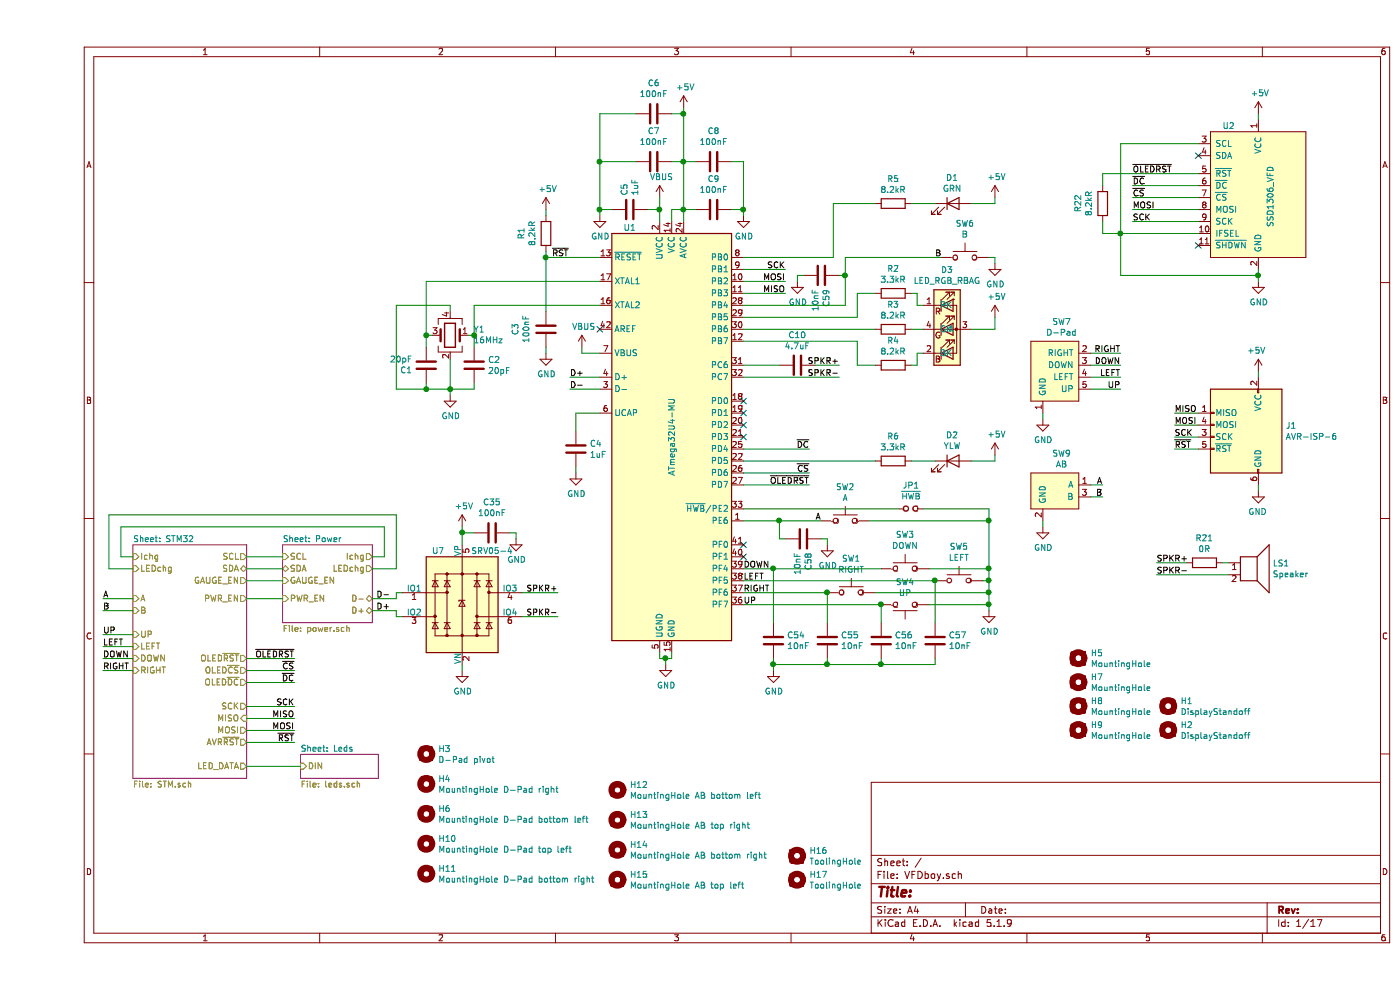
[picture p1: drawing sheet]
EESchema Schematic File Version 4
EELAYER 30 0
EELAYER END
$Descr A4 11693 8268
encoding utf-8
Sheet 1 17
Title ""
Date ""
Rev ""
Comp ""
Comment1 ""
Comment2 ""
Comment3 ""
Comment4 ""
$EndDescr
$Comp
L Display_VFD:SSD1306_VFD U2
U 1 1
P 10200 1650
F 0 "U2" H 9900 2250 50  0000 L CNN
F 1 "SSD1306_VFD" V 10300 1400 50  0000 L CNN
F 2 "VFD_module:SSD1306_VFD" H 10200 1650 50  0001 C CNN
F 3 "" H 10200 1650 50  0001 C CNN
	1    10200 1650
	1    0    0    -1  
$EndComp
$Comp
L Switch:SW_Push SW4
U 1 1
P 7250 5050
F 0 "SW4" H 7250 4865 50  0000 C CNN
F 1 "UP" H 7250 4956 50  0000 C CNN
F 2 "Button_Carbon:Button_Carbon_5mm" H 7250 5250 50  0001 C CNN
F 3 "~" H 7250 5250 50  0001 C CNN
	1    7250 5050
	-1   0    0    1   
$EndComp
$Comp
L Switch:SW_Push SW5
U 1 1
P 7700 4850
F 0 "SW5" H 7700 5135 50  0000 C CNN
F 1 "LEFT" H 7700 5044 50  0000 C CNN
F 2 "Button_Carbon:Button_Carbon_5mm" H 7700 5050 50  0001 C CNN
F 3 "~" H 7700 5050 50  0001 C CNN
	1    7700 4850
	1    0    0    -1  
$EndComp
$Comp
L Switch:SW_Push SW1
U 1 1
P 6800 4950
F 0 "SW1" H 6800 5235 50  0000 C CNN
F 1 "RIGHT" H 6800 5144 50  0000 C CNN
F 2 "Button_Carbon:Button_Carbon_5mm" H 6800 5150 50  0001 C CNN
F 3 "~" H 6800 5150 50  0001 C CNN
	1    6800 4950
	1    0    0    -1  
$EndComp
$Comp
L Switch:SW_Push SW3
U 1 1
P 7250 4750
F 0 "SW3" H 7250 5035 50  0000 C CNN
F 1 "DOWN" H 7250 4944 50  0000 C CNN
F 2 "Button_Carbon:Button_Carbon_5mm" H 7250 4950 50  0001 C CNN
F 3 "~" H 7250 4950 50  0001 C CNN
	1    7250 4750
	1    0    0    -1  
$EndComp
$Comp
L power:GND #PWR013
U 1 1
P 7950 5100
F 0 "#PWR013" H 7950 4850 50  0001 C CNN
F 1 "GND" H 7955 4927 50  0000 C CNN
F 2 "" H 7950 5100 50  0001 C CNN
F 3 "" H 7950 5100 50  0001 C CNN
	1    7950 5100
	1    0    0    -1  
$EndComp
Wire Wire Line
	7950 5100 7950 5050
Wire Wire Line
	7950 4750 7450 4750
Wire Wire Line
	7900 4850 7950 4850
Connection ~ 7950 4850
Wire Wire Line
	7950 4850 7950 4750
Wire Wire Line
	7450 5050 7950 5050
Connection ~ 7950 5050
Wire Wire Line
	7950 5050 7950 4950
Wire Wire Line
	7000 4950 7950 4950
Connection ~ 7950 4950
Wire Wire Line
	7950 4950 7950 4850
$Comp
L Device:C C10
U 1 1
P 6350 3050
F 0 "C10" V 6098 3050 50  0000 C CNN
F 1 "4.7uF" V 6189 3050 50  0000 C CNN
F 2 "Capacitor_SMD:C_0603_1608Metric" H 6388 2900 50  0001 C CNN
F 3 "~" H 6350 3050 50  0001 C CNN
F 4 "C19666" V 6350 3050 50  0001 C CNN "LCSC"
	1    6350 3050
	0    1    1    0   
$EndComp
Wire Wire Line
	5900 4050 6450 4050
Text Label 6450 4050 2    50   ~ 0
~OLEDRST
$Comp
L Switch:SW_Push SW2
U 1 1
P 6750 4350
F 0 "SW2" H 6750 4635 50  0000 C CNN
F 1 "A" H 6750 4544 50  0000 C CNN
F 2 "Button_Carbon:Button_Carbon_5mm" H 6750 4550 50  0001 C CNN
F 3 "~" H 6750 4550 50  0001 C CNN
	1    6750 4350
	1    0    0    -1  
$EndComp
Wire Wire Line
	6550 4350 6200 4350
Connection ~ 7950 4750
$Comp
L Switch:SW_Push SW6
U 1 1
P 7750 2150
F 0 "SW6" H 7750 2435 50  0000 C CNN
F 1 "B" H 7750 2344 50  0000 C CNN
F 2 "Button_Carbon:Button_Carbon_5mm" H 7750 2350 50  0001 C CNN
F 3 "~" H 7750 2350 50  0001 C CNN
	1    7750 2150
	1    0    0    -1  
$EndComp
$Comp
L power:GND #PWR015
U 1 1
P 8000 2200
F 0 "#PWR015" H 8000 1950 50  0001 C CNN
F 1 "GND" H 8005 2027 50  0000 C CNN
F 2 "" H 8000 2200 50  0001 C CNN
F 3 "" H 8000 2200 50  0001 C CNN
	1    8000 2200
	1    0    0    -1  
$EndComp
Wire Wire Line
	8000 2200 8000 2150
Wire Wire Line
	8000 2150 7950 2150
$Comp
L Led_RGB:LED_RGB_RBAG D3
U 1 1
P 7600 2750
F 0 "D3" H 7600 3247 50  0000 C CNN
F 1 "LED_RGB_RBAG" H 7600 3156 50  0000 C CNN
F 2 "LED_RGB:LED_RGB_2020" H 7600 2750 50  0001 C CNN
F 3 "" H 7600 2750 50  0001 C CNN
F 4 "C108793" H 7600 2750 50  0001 C CNN "LCSC"
	1    7600 2750
	1    0    0    -1  
$EndComp
$Comp
L Device:R R2
U 1 1
P 7150 2450
F 0 "R2" V 6943 2450 50  0000 C CNN
F 1 "3.3kR" V 7034 2450 50  0000 C CNN
F 2 "Resistor_SMD:R_0402_1005Metric" V 7080 2450 50  0001 C CNN
F 3 "~" H 7150 2450 50  0001 C CNN
F 4 "C25890" V 7150 2450 50  0001 C CNN "LCSC"
	1    7150 2450
	0    1    1    0   
$EndComp
$Comp
L Device:R R3
U 1 1
P 7150 2750
F 0 "R3" V 6943 2750 50  0000 C CNN
F 1 "8.2kR" V 7034 2750 50  0000 C CNN
F 2 "Resistor_SMD:R_0402_1005Metric" V 7080 2750 50  0001 C CNN
F 3 "~" H 7150 2750 50  0001 C CNN
F 4 "C25924" V 7150 2750 50  0001 C CNN "LCSC"
	1    7150 2750
	0    1    1    0   
$EndComp
$Comp
L Device:R R4
U 1 1
P 7150 3050
F 0 "R4" V 6943 3050 50  0000 C CNN
F 1 "8.2kR" V 7034 3050 50  0000 C CNN
F 2 "Resistor_SMD:R_0402_1005Metric" V 7080 3050 50  0001 C CNN
F 3 "~" H 7150 3050 50  0001 C CNN
F 4 "C25924" V 7150 3050 50  0001 C CNN "LCSC"
	1    7150 3050
	0    1    1    0   
$EndComp
Wire Wire Line
	7400 2550 7350 2550
Wire Wire Line
	7350 2550 7350 2450
Wire Wire Line
	7350 2450 7300 2450
Wire Wire Line
	7400 2750 7300 2750
Wire Wire Line
	7400 2950 7350 2950
Wire Wire Line
	7350 2950 7350 3050
Wire Wire Line
	7350 3050 7300 3050
Wire Wire Line
	7000 2750 5900 2750
Wire Wire Line
	5900 2850 6850 2850
Wire Wire Line
	6850 2850 6850 3050
Wire Wire Line
	6850 3050 7000 3050
Wire Wire Line
	5900 2650 6850 2650
Wire Wire Line
	6850 2650 6850 2450
Wire Wire Line
	6850 2450 7000 2450
Wire Wire Line
	7550 2150 6750 2150
Wire Wire Line
	6750 2150 6750 2300
Wire Wire Line
	5900 2550 6750 2550
$Comp
L power:+5V #PWR016
U 1 1
P 8000 2650
F 0 "#PWR016" H 8000 2500 50  0001 C CNN
F 1 "+5V" H 8015 2823 50  0000 C CNN
F 2 "" H 8000 2650 50  0001 C CNN
F 3 "" H 8000 2650 50  0001 C CNN
	1    8000 2650
	1    0    0    -1  
$EndComp
Wire Wire Line
	8000 2650 8000 2750
Wire Wire Line
	8000 2750 7800 2750
$Comp
L Device:C C4
U 1 1
P 4500 3750
F 0 "C4" H 4615 3796 50  0000 L CNN
F 1 "1uF" H 4615 3705 50  0000 L CNN
F 2 "Capacitor_SMD:C_0402_1005Metric" H 4538 3600 50  0001 C CNN
F 3 "~" H 4500 3750 50  0001 C CNN
F 4 "C52923" H 4500 3750 50  0001 C CNN "LCSC"
	1    4500 3750
	1    0    0    -1  
$EndComp
Wire Wire Line
	4700 3450 4500 3450
Wire Wire Line
	4500 3450 4500 3600
$Comp
L power:GND #PWR06
U 1 1
P 4500 3950
F 0 "#PWR06" H 4500 3700 50  0001 C CNN
F 1 "GND" H 4505 3777 50  0000 C CNN
F 2 "" H 4500 3950 50  0001 C CNN
F 3 "" H 4500 3950 50  0001 C CNN
	1    4500 3950
	1    0    0    -1  
$EndComp
Wire Wire Line
	4500 3950 4500 3900
Text Label 6700 3050 2    50   ~ 0
SPKR+
Text Label 6700 3150 2    50   ~ 0
SPKR-
Wire Wire Line
	6700 3150 5900 3150
$Comp
L Device:C C5
U 1 1
P 4950 1750
F 0 "C5" H 5065 1796 50  0000 L CNN
F 1 "1uF" H 5065 1705 50  0000 L CNN
F 2 "Capacitor_SMD:C_0402_1005Metric" H 4988 1600 50  0001 C CNN
F 3 "~" H 4950 1750 50  0001 C CNN
F 4 "C52923" H 4950 1750 50  0001 C CNN "LCSC"
	1    4950 1750
	0    -1   -1   0   
$EndComp
$Comp
L power:VBUS #PWR09
U 1 1
P 5200 1650
F 0 "#PWR09" H 5200 1500 50  0001 C CNN
F 1 "VBUS" H 5215 1823 50  0000 C CNN
F 2 "" H 5200 1650 50  0001 C CNN
F 3 "" H 5200 1650 50  0001 C CNN
	1    5200 1650
	1    0    0    -1  
$EndComp
$Comp
L power:GND #PWR08
U 1 1
P 4700 1800
F 0 "#PWR08" H 4700 1550 50  0001 C CNN
F 1 "GND" H 4705 1627 50  0000 C CNN
F 2 "" H 4700 1800 50  0001 C CNN
F 3 "" H 4700 1800 50  0001 C CNN
	1    4700 1800
	1    0    0    -1  
$EndComp
Wire Wire Line
	4700 1800 4700 1750
Wire Wire Line
	5200 1650 5200 1750
Wire Wire Line
	5100 1750 5200 1750
Connection ~ 5200 1750
Wire Wire Line
	5200 1750 5200 1850
Wire Wire Line
	4700 1750 4800 1750
Wire Wire Line
	5300 1850 5300 1750
Wire Wire Line
	5300 1750 5400 1750
Wire Wire Line
	5400 1750 5400 1850
$Comp
L power:+5V #PWR011
U 1 1
P 5400 900
F 0 "#PWR011" H 5400 750 50  0001 C CNN
F 1 "+5V" H 5415 1073 50  0000 C CNN
F 2 "" H 5400 900 50  0001 C CNN
F 3 "" H 5400 900 50  0001 C CNN
	1    5400 900 
	1    0    0    -1  
$EndComp
Connection ~ 5400 1750
$Comp
L Device:C C9
U 1 1
P 5650 1750
F 0 "C9" V 5902 1750 50  0000 C CNN
F 1 "100nF" V 5811 1750 50  0000 C CNN
F 2 "Capacitor_SMD:C_0402_1005Metric" H 5688 1600 50  0001 C CNN
F 3 "~" H 5650 1750 50  0001 C CNN
F 4 "C1525" H 5650 1750 50  0001 C CNN "LCSC"
	1    5650 1750
	0    -1   -1   0   
$EndComp
$Comp
L Device:C C8
U 1 1
P 5650 1350
F 0 "C8" V 5902 1350 50  0000 C CNN
F 1 "100nF" V 5811 1350 50  0000 C CNN
F 2 "Capacitor_SMD:C_0402_1005Metric" H 5688 1200 50  0001 C CNN
F 3 "~" H 5650 1350 50  0001 C CNN
F 4 "C1525" H 5650 1350 50  0001 C CNN "LCSC"
	1    5650 1350
	0    -1   -1   0   
$EndComp
$Comp
L Device:C C7
U 1 1
P 5150 1350
F 0 "C7" V 5402 1350 50  0000 C CNN
F 1 "100nF" V 5311 1350 50  0000 C CNN
F 2 "Capacitor_SMD:C_0402_1005Metric" H 5188 1200 50  0001 C CNN
F 3 "~" H 5150 1350 50  0001 C CNN
F 4 "C1525" H 5150 1350 50  0001 C CNN "LCSC"
	1    5150 1350
	0    -1   -1   0   
$EndComp
$Comp
L Device:C C6
U 1 1
P 5150 950
F 0 "C6" V 5402 950 50  0000 C CNN
F 1 "100nF" V 5311 950 50  0000 C CNN
F 2 "Capacitor_SMD:C_0402_1005Metric" H 5188 800 50  0001 C CNN
F 3 "~" H 5150 950 50  0001 C CNN
F 4 "C1525" H 5150 950 50  0001 C CNN "LCSC"
	1    5150 950 
	0    -1   -1   0   
$EndComp
Wire Wire Line
	5400 900  5400 950 
Wire Wire Line
	5500 1750 5400 1750
Wire Wire Line
	5500 1350 5400 1350
Connection ~ 5400 1350
Wire Wire Line
	5400 1350 5400 1750
Wire Wire Line
	5300 1350 5400 1350
Wire Wire Line
	5300 950  5400 950 
Connection ~ 5400 950 
Wire Wire Line
	5400 950  5400 1350
Wire Wire Line
	5000 950  4700 950 
Wire Wire Line
	4700 950  4700 1350
Connection ~ 4700 1750
Wire Wire Line
	5000 1350 4700 1350
Connection ~ 4700 1350
Wire Wire Line
	4700 1350 4700 1750
$Comp
L power:GND #PWR012
U 1 1
P 5900 1800
F 0 "#PWR012" H 5900 1550 50  0001 C CNN
F 1 "GND" H 5905 1627 50  0000 C CNN
F 2 "" H 5900 1800 50  0001 C CNN
F 3 "" H 5900 1800 50  0001 C CNN
	1    5900 1800
	1    0    0    -1  
$EndComp
Wire Wire Line
	5900 1800 5900 1750
Wire Wire Line
	5900 1750 5800 1750
Wire Wire Line
	5800 1350 5900 1350
Wire Wire Line
	5900 1350 5900 1750
Connection ~ 5900 1750
NoConn ~ 4700 2750
$Comp
L power:VBUS #PWR07
U 1 1
P 4550 2900
F 0 "#PWR07" H 4550 2750 50  0001 C CNN
F 1 "VBUS" H 4565 3073 50  0000 C CNN
F 2 "" H 4550 2900 50  0001 C CNN
F 3 "" H 4550 2900 50  0001 C CNN
	1    4550 2900
	1    0    0    -1  
$EndComp
Wire Wire Line
	4550 2900 4550 2950
Wire Wire Line
	4550 2950 4700 2950
$Comp
L Device:Crystal_GND24 Y1
U 1 1
P 3450 2800
F 0 "Y1" H 3256 2754 50  0000 R CNN
F 1 "16MHz" H 3256 2845 50  0000 R CNN
F 2 "Crystal:Crystal_SMD_3225-4Pin_3.2x2.5mm" H 3450 2800 50  0001 C CNN
F 3 "~" H 3450 2800 50  0001 C CNN
F 4 "C13738" H 3450 2800 50  0001 C CNN "LCSC"
	1    3450 2800
	-1   0    0    1   
$EndComp
Wire Wire Line
	4700 2550 3650 2550
Wire Wire Line
	3650 2550 3650 2800
Wire Wire Line
	3650 2800 3600 2800
Wire Wire Line
	4700 2350 3250 2350
Wire Wire Line
	3250 2350 3250 2800
Wire Wire Line
	3250 2800 3300 2800
Wire Wire Line
	3450 2600 3450 2550
Wire Wire Line
	3450 2550 3000 2550
Wire Wire Line
	3000 2550 3000 3250
Wire Wire Line
	3000 3250 3250 3250
Wire Wire Line
	3450 3250 3450 3000
$Comp
L power:GND #PWR03
U 1 1
P 3450 3300
F 0 "#PWR03" H 3450 3050 50  0001 C CNN
F 1 "GND" H 3455 3127 50  0000 C CNN
F 2 "" H 3450 3300 50  0001 C CNN
F 3 "" H 3450 3300 50  0001 C CNN
	1    3450 3300
	1    0    0    -1  
$EndComp
Wire Wire Line
	3450 3300 3450 3250
Connection ~ 3450 3250
$Comp
L Device:C C2
U 1 1
P 3650 3050
F 0 "C2" H 3765 3096 50  0000 L CNN
F 1 "20pF" H 3765 3005 50  0000 L CNN
F 2 "Capacitor_SMD:C_0402_1005Metric" H 3688 2900 50  0001 C CNN
F 3 "~" H 3650 3050 50  0001 C CNN
F 4 "C1554" H 3650 3050 50  0001 C CNN "LCSC"
	1    3650 3050
	1    0    0    -1  
$EndComp
$Comp
L Device:C C1
U 1 1
P 3250 3050
F 0 "C1" H 3365 3096 50  0000 L CNN
F 1 "20pF" H 3365 3005 50  0000 L CNN
F 2 "Capacitor_SMD:C_0402_1005Metric" H 3288 2900 50  0001 C CNN
F 3 "~" H 3250 3050 50  0001 C CNN
F 4 "C1554" H 3250 3050 50  0001 C CNN "LCSC"
	1    3250 3050
	-1   0    0    1   
$EndComp
Wire Wire Line
	3250 3200 3250 3250
Connection ~ 3250 3250
Wire Wire Line
	3250 3250 3450 3250
Wire Wire Line
	3650 3200 3650 3250
Wire Wire Line
	3650 3250 3450 3250
Wire Wire Line
	3250 2900 3250 2800
Connection ~ 3250 2800
Wire Wire Line
	3650 2900 3650 2800
Connection ~ 3650 2800
Wire Wire Line
	4700 3150 4450 3150
Text Label 4450 3150 0    50   ~ 0
D+
Wire Wire Line
	4700 3250 4450 3250
Text Label 4450 3250 0    50   ~ 0
D-
$Comp
L power:GND #PWR010
U 1 1
P 5250 5550
F 0 "#PWR010" H 5250 5300 50  0001 C CNN
F 1 "GND" H 5255 5377 50  0000 C CNN
F 2 "" H 5250 5550 50  0001 C CNN
F 3 "" H 5250 5550 50  0001 C CNN
	1    5250 5550
	1    0    0    -1  
$EndComp
Wire Wire Line
	5250 5550 5250 5500
Wire Wire Line
	5250 5500 5200 5500
Wire Wire Line
	5200 5500 5200 5450
Wire Wire Line
	5250 5500 5300 5500
Wire Wire Line
	5300 5500 5300 5450
Connection ~ 5250 5500
$Comp
L Device:C C3
U 1 1
P 4250 2750
F 0 "C3" V 4502 2750 50  0000 C CNN
F 1 "100nF" V 4411 2750 50  0000 C CNN
F 2 "Capacitor_SMD:C_0402_1005Metric" H 4288 2600 50  0001 C CNN
F 3 "~" H 4250 2750 50  0001 C CNN
F 4 "C1525" H 4250 2750 50  0001 C CNN "LCSC"
	1    4250 2750
	-1   0    0    1   
$EndComp
$Comp
L power:GND #PWR05
U 1 1
P 4250 2950
F 0 "#PWR05" H 4250 2700 50  0001 C CNN
F 1 "GND" H 4255 2777 50  0000 C CNN
F 2 "" H 4250 2950 50  0001 C CNN
F 3 "" H 4250 2950 50  0001 C CNN
	1    4250 2950
	1    0    0    -1  
$EndComp
Wire Wire Line
	4250 2950 4250 2900
Wire Wire Line
	4700 2150 4250 2150
Wire Wire Line
	4250 2150 4250 2600
Wire Wire Line
	4250 2100 4250 2150
Connection ~ 4250 2150
$Comp
L power:+5V #PWR04
U 1 1
P 4250 1750
F 0 "#PWR04" H 4250 1600 50  0001 C CNN
F 1 "+5V" H 4265 1923 50  0000 C CNN
F 2 "" H 4250 1750 50  0001 C CNN
F 3 "" H 4250 1750 50  0001 C CNN
	1    4250 1750
	1    0    0    -1  
$EndComp
Wire Wire Line
	4250 1750 4250 1800
Text Label 4300 2150 0    50   ~ 0
~RST
Wire Wire Line
	5900 2250 6250 2250
Text Label 6250 2250 2    50   ~ 0
SCK
Wire Wire Line
	5900 2350 6250 2350
Text Label 6250 2350 2    50   ~ 0
MOSI
Wire Wire Line
	5900 2450 6250 2450
Text Label 6250 2450 2    50   ~ 0
MISO
Text Label 9150 1450 0    50   ~ 0
~OLEDRST
Wire Wire Line
	9700 1750 9150 1750
Text Label 9150 1750 0    50   ~ 0
MOSI
$Comp
L power:+5V #PWR018
U 1 1
P 10200 950
F 0 "#PWR018" H 10200 800 50  0001 C CNN
F 1 "+5V" H 10215 1123 50  0000 C CNN
F 2 "" H 10200 950 50  0001 C CNN
F 3 "" H 10200 950 50  0001 C CNN
	1    10200 950 
	1    0    0    -1  
$EndComp
Wire Wire Line
	10200 950  10200 1000
$Comp
L power:GND #PWR019
U 1 1
P 10200 2350
F 0 "#PWR019" H 10200 2100 50  0001 C CNN
F 1 "GND" H 10205 2177 50  0000 C CNN
F 2 "" H 10200 2350 50  0001 C CNN
F 3 "" H 10200 2350 50  0001 C CNN
	1    10200 2350
	1    0    0    -1  
$EndComp
Wire Wire Line
	9700 1850 9150 1850
Text Label 9150 1850 0    50   ~ 0
SCK
Wire Wire Line
	10200 2250 10200 2300
Connection ~ 10200 2300
Wire Wire Line
	10200 2300 10200 2350
Wire Wire Line
	9700 1200 9050 1200
Wire Wire Line
	9050 1200 9050 1950
Wire Wire Line
	5900 3750 6450 3750
Text Label 6450 3750 2    50   ~ 0
~DC
Wire Wire Line
	5900 3950 6450 3950
Text Label 6450 3950 2    50   ~ 0
~CS
Wire Wire Line
	9700 1550 9150 1550
Text Label 9150 1550 0    50   ~ 0
~DC
Wire Wire Line
	9700 1650 9150 1650
Text Label 9150 1650 0    50   ~ 0
~CS
Wire Wire Line
	9050 2300 10200 2300
Wire Wire Line
	9050 1950 9700 1950
Connection ~ 9050 1950
Wire Wire Line
	9050 1950 9050 2300
Wire Wire Line
	5900 2150 6650 2150
$Comp
L Device:LED D2
U 1 1
P 7650 3850
F 0 "D2" H 7643 4067 50  0000 C CNN
F 1 "YLW" H 7643 3976 50  0000 C CNN
F 2 "LED_SMD:LED_0603_1608Metric" H 7650 3850 50  0001 C CNN
F 3 "~" H 7650 3850 50  0001 C CNN
F 4 "C72038" H 7650 3850 50  0001 C CNN "LCSC"
	1    7650 3850
	1    0    0    -1  
$EndComp
$Comp
L Device:R R6
U 1 1
P 7150 3850
F 0 "R6" V 6943 3850 50  0000 C CNN
F 1 "3.3kR" V 7034 3850 50  0000 C CNN
F 2 "Resistor_SMD:R_0402_1005Metric" V 7080 3850 50  0001 C CNN
F 3 "~" H 7150 3850 50  0001 C CNN
F 4 "C25890" V 7150 3850 50  0001 C CNN "LCSC"
	1    7150 3850
	0    1    1    0   
$EndComp
$Comp
L power:+5V #PWR017
U 1 1
P 8000 3800
F 0 "#PWR017" H 8000 3650 50  0001 C CNN
F 1 "+5V" H 8015 3973 50  0000 C CNN
F 2 "" H 8000 3800 50  0001 C CNN
F 3 "" H 8000 3800 50  0001 C CNN
	1    8000 3800
	1    0    0    -1  
$EndComp
Wire Wire Line
	7800 3850 8000 3850
Wire Wire Line
	8000 3850 8000 3800
Wire Wire Line
	7500 3850 7300 3850
Wire Wire Line
	5900 3850 7000 3850
$Comp
L Device:LED D1
U 1 1
P 7650 1700
F 0 "D1" H 7643 1917 50  0000 C CNN
F 1 "GRN" H 7643 1826 50  0000 C CNN
F 2 "LED_SMD:LED_0603_1608Metric" H 7650 1700 50  0001 C CNN
F 3 "~" H 7650 1700 50  0001 C CNN
F 4 "C72043" H 7650 1700 50  0001 C CNN "LCSC"
	1    7650 1700
	1    0    0    -1  
$EndComp
$Comp
L power:+5V #PWR014
U 1 1
P 8000 1650
F 0 "#PWR014" H 8000 1500 50  0001 C CNN
F 1 "+5V" H 8015 1823 50  0000 C CNN
F 2 "" H 8000 1650 50  0001 C CNN
F 3 "" H 8000 1650 50  0001 C CNN
	1    8000 1650
	1    0    0    -1  
$EndComp
Wire Wire Line
	7800 1700 8000 1700
Wire Wire Line
	8000 1700 8000 1650
Wire Wire Line
	7500 1700 7300 1700
Wire Wire Line
	7000 1700 6650 1700
Wire Wire Line
	6650 1700 6650 2150
$Comp
L Device:R R5
U 1 1
P 7150 1700
F 0 "R5" V 6943 1700 50  0000 C CNN
F 1 "8.2kR" V 7034 1700 50  0000 C CNN
F 2 "Resistor_SMD:R_0402_1005Metric" V 7080 1700 50  0001 C CNN
F 3 "~" H 7150 1700 50  0001 C CNN
F 4 "C25924" V 7150 1700 50  0001 C CNN "LCSC"
	1    7150 1700
	0    1    1    0   
$EndComp
NoConn ~ 9700 1300
NoConn ~ 9700 2050
Wire Wire Line
	6200 3050 5900 3050
Wire Wire Line
	6500 3050 6700 3050
$Comp
L MCU_Microchip_ATmega:ATmega32U4-MU U1
U 1 1
P 5300 3650
F 0 "U1" H 4950 5400 50  0000 C CNN
F 1 "ATmega32U4-MU" V 5300 3650 50  0000 C CNN
F 2 "QFN_little_paste:QFN-44-1EP_7x7mm_P0.5mm_EP5.2x5.2mm_little_paste" H 5300 3650 50  0001 C CIN
F 3 "http://ww1.microchip.com/downloads/en/DeviceDoc/Atmel-7766-8-bit-AVR-ATmega16U4-32U4_Datasheet.pdf" H 5300 3650 50  0001 C CNN
F 4 "C45874" H 5300 3650 50  0001 C CNN "LCSC"
	1    5300 3650
	1    0    0    -1  
$EndComp
$Comp
L Connector:AVR-ISP-6 J1
U 1 1
P 10100 3650
F 0 "J1" H 9771 3746 50  0000 R CNN
F 1 "AVR-ISP-6" H 9771 3655 50  0000 R CNN
F 2 "Connector_PinHeader_2.54mm:PinHeader_2x03_P2.54mm_Vertical" V 9850 3700 50  0001 C CNN
F 3 " ~" H 8825 3100 50  0001 C CNN
	1    10100 3650
	-1   0    0    -1  
$EndComp
$Comp
L power:+5V #PWR01
U 1 1
P 10200 3100
F 0 "#PWR01" H 10200 2950 50  0001 C CNN
F 1 "+5V" H 10215 3273 50  0000 C CNN
F 2 "" H 10200 3100 50  0001 C CNN
F 3 "" H 10200 3100 50  0001 C CNN
	1    10200 3100
	-1   0    0    -1  
$EndComp
Wire Wire Line
	10200 3100 10200 3150
$Comp
L power:GND #PWR02
U 1 1
P 10200 4100
F 0 "#PWR02" H 10200 3850 50  0001 C CNN
F 1 "GND" H 10205 3927 50  0000 C CNN
F 2 "" H 10200 4100 50  0001 C CNN
F 3 "" H 10200 4100 50  0001 C CNN
	1    10200 4100
	-1   0    0    -1  
$EndComp
Wire Wire Line
	10200 4100 10200 4050
Wire Wire Line
	9700 3750 9500 3750
Text Label 9500 3750 0    50   ~ 0
~RST
Wire Wire Line
	9700 3650 9500 3650
Text Label 9500 3650 0    50   ~ 0
SCK
Wire Wire Line
	9700 3550 9500 3550
Text Label 9500 3550 0    50   ~ 0
MOSI
Wire Wire Line
	9700 3450 9500 3450
Text Label 9500 3450 0    50   ~ 0
MISO
Text Label 2950 5000 2    50   ~ 0
D-
Text Label 2950 5100 2    50   ~ 0
D+
$Comp
L Device:Jumper_NO_Small JP1
U 1 1
P 7300 4250
F 0 "JP1" H 7300 4447 50  0000 C CNN
F 1 "~HWB" H 7300 4349 50  0000 C CNN
F 2 "Jumper:SolderJumper-2_P1.3mm_Open_Pad1.0x1.5mm" H 7300 4250 50  0001 C CNN
F 3 "~" H 7300 4250 50  0001 C CNN
	1    7300 4250
	1    0    0    -1  
$EndComp
Wire Wire Line
	7200 4250 5900 4250
$Comp
L Device:Speaker LS1
U 1 1
P 10150 4700
F 0 "LS1" H 10320 4696 50  0000 L CNN
F 1 "Speaker" H 10320 4605 50  0000 L CNN
F 2 "Speaker_jiangsu:MLT_7525" H 10150 4500 50  0001 C CNN
F 3 "~" H 10140 4650 50  0001 C CNN
F 4 "C95299" H 10150 4700 50  0001 C CNN "LCSC"
	1    10150 4700
	1    0    0    -1  
$EndComp
$Comp
L Power_Protection:SRV05-4 U7
U 1 1
P 3550 5050
F 0 "U7" H 3350 5500 50  0000 C CNN
F 1 "SRV05-4" H 3800 5500 50  0000 C CNN
F 2 "Package_TO_SOT_SMD:SOT-23-6" H 4250 4600 50  0001 C CNN
F 3 "http://www.onsemi.com/pub/Collateral/SRV05-4-D.PDF" H 3550 5050 50  0001 C CNN
F 4 "C85364" H 3550 5050 50  0001 C CNN "LCSC"
	1    3550 5050
	1    0    0    -1  
$EndComp
$Comp
L power:GND #PWR0101
U 1 1
P 3550 5600
F 0 "#PWR0101" H 3550 5350 50  0001 C CNN
F 1 "GND" H 3555 5427 50  0000 C CNN
F 2 "" H 3550 5600 50  0001 C CNN
F 3 "" H 3550 5600 50  0001 C CNN
	1    3550 5600
	1    0    0    -1  
$EndComp
Wire Wire Line
	3550 5600 3550 5550
Wire Wire Line
	3000 5000 3000 4950
Wire Wire Line
	3000 4950 3050 4950
Wire Wire Line
	2800 5000 3000 5000
Wire Wire Line
	3000 5100 3000 5150
Wire Wire Line
	3000 5150 3050 5150
Wire Wire Line
	2800 5100 3000 5100
Text Label 4350 4950 2    50   ~ 0
SPKR+
Text Label 4350 5150 2    50   ~ 0
SPKR-
Wire Wire Line
	4050 4950 4350 4950
Wire Wire Line
	4350 5150 4050 5150
$Comp
L Device:R R21
U 1 1
P 9750 4700
F 0 "R21" V 9543 4700 50  0000 C CNN
F 1 "0R" V 9634 4700 50  0000 C CNN
F 2 "Resistor_SMD:R_0402_1005Metric" V 9680 4700 50  0001 C CNN
F 3 "~" H 9750 4700 50  0001 C CNN
F 4 "C17168" V 9750 4700 50  0001 C CNN "LCSC"
	1    9750 4700
	0    1    1    0   
$EndComp
Wire Wire Line
	9900 4700 9950 4700
Text Label 9350 4700 0    50   ~ 0
SPKR+
Wire Wire Line
	9350 4700 9600 4700
Wire Wire Line
	9350 4800 9950 4800
Text Label 9350 4800 0    50   ~ 0
SPKR-
$Comp
L power:+5V #PWR0102
U 1 1
P 3550 4400
F 0 "#PWR0102" H 3550 4250 50  0001 C CNN
F 1 "+5V" H 3565 4573 50  0000 C CNN
F 2 "" H 3550 4400 50  0001 C CNN
F 3 "" H 3550 4400 50  0001 C CNN
	1    3550 4400
	1    0    0    -1  
$EndComp
$Sheet
S 2050 4550 750  650 
U 6051E9DC
F0 "Power" 50
F1 "power.sch" 50
F2 "D-" B R 2800 5000 50 
F3 "D+" B R 2800 5100 50 
F4 "PWR_EN" I L 2050 5000 50 
F5 "Ichg" O R 2800 4650 50 
F6 "LEDchg" O R 2800 4750 50 
F7 "GAUGE_EN" I L 2050 4850 50 
F8 "SDA" B L 2050 4750 50 
F9 "SCL" I L 2050 4650 50 
$EndSheet
Wire Wire Line
	1750 5000 2050 5000
Text Label 2150 6200 2    50   ~ 0
~RST
Text Label 2150 5900 2    50   ~ 0
SCK
Text Label 2150 6100 2    50   ~ 0
MOSI
Text Label 2150 6000 2    50   ~ 0
MISO
$Sheet
S 800  4550 950  1950
U 60CF39C0
F0 "STM32" 50
F1 "STM.sch" 50
F2 "PWR_EN" O R 1750 5000 50 
F3 "SCK" O R 1750 5900 50 
F4 "MISO" I R 1750 6000 50 
F5 "MOSI" O R 1750 6100 50 
F6 "AVR~RST" O R 1750 6200 50 
F7 "OLED~RST" O R 1750 5500 50 
F8 "OLED~CS" O R 1750 5600 50 
F9 "OLED~DC" O R 1750 5700 50 
F10 "Ichg" I L 800 4650 50 
F11 "LEDchg" I L 800 4750 50 
F12 "SCL" O R 1750 4650 50 
F13 "SDA" B R 1750 4750 50 
F14 "GAUGE_EN" O R 1750 4850 50 
F15 "A" I L 800 5000 50 
F16 "B" I L 800 5100 50 
F17 "UP" I L 800 5300 50 
F18 "LEFT" I L 800 5400 50 
F19 "DOWN" I L 800 5500 50 
F20 "RIGHT" I L 800 5600 50 
F21 "LED_DATA" O R 1750 6400 50 
$EndSheet
Text Label 2150 5500 2    50   ~ 0
~OLEDRST
Text Label 2150 5700 2    50   ~ 0
~DC
Text Label 2150 5600 2    50   ~ 0
~CS
Wire Wire Line
	1750 6100 2150 6100
Wire Wire Line
	1750 6000 2150 6000
Wire Wire Line
	1750 5900 2150 5900
Wire Wire Line
	2150 5700 1750 5700
Wire Wire Line
	2150 5600 1750 5600
Wire Wire Line
	2150 5500 1750 5500
Wire Wire Line
	2150 6200 1750 6200
$Comp
L Mechanical:MountingHole H1
U 1 1
P 9450 5900
F 0 "H1" H 9550 5946 50  0000 L CNN
F 1 "DisplayStandoff" H 9550 5855 50  0000 L CNN
F 2 "MountingHole:MountingHole_2.7mm_M2.5" H 9450 5900 50  0001 C CNN
F 3 "~" H 9450 5900 50  0001 C CNN
	1    9450 5900
	1    0    0    -1  
$EndComp
$Comp
L Mechanical:MountingHole H2
U 1 1
P 9450 6100
F 0 "H2" H 9550 6146 50  0000 L CNN
F 1 "DisplayStandoff" H 9550 6055 50  0000 L CNN
F 2 "MountingHole:MountingHole_2.7mm_M2.5" H 9450 6100 50  0001 C CNN
F 3 "~" H 9450 6100 50  0001 C CNN
	1    9450 6100
	1    0    0    -1  
$EndComp
$Comp
L Device:R R1
U 1 1
P 4250 1950
F 0 "R1" V 4043 1950 50  0000 C CNN
F 1 "8.2kR" V 4134 1950 50  0000 C CNN
F 2 "Resistor_SMD:R_0402_1005Metric" V 4180 1950 50  0001 C CNN
F 3 "~" H 4250 1950 50  0001 C CNN
F 4 "C25924" V 4250 1950 50  0001 C CNN "LCSC"
	1    4250 1950
	1    0    0    -1  
$EndComp
$Comp
L Device:R R22
U 1 1
P 8900 1700
F 0 "R22" V 8693 1700 50  0000 C CNN
F 1 "8.2kR" V 8784 1700 50  0000 C CNN
F 2 "Resistor_SMD:R_0402_1005Metric" V 8830 1700 50  0001 C CNN
F 3 "~" H 8900 1700 50  0001 C CNN
F 4 "C25924" V 8900 1700 50  0001 C CNN "LCSC"
	1    8900 1700
	1    0    0    -1  
$EndComp
Wire Wire Line
	8900 1450 8900 1550
Wire Wire Line
	8900 1450 9700 1450
Wire Wire Line
	9050 1950 8900 1950
Wire Wire Line
	8900 1950 8900 1850
NoConn ~ 5900 3350
NoConn ~ 5900 3450
NoConn ~ 5900 3550
NoConn ~ 5900 3650
NoConn ~ 5900 4550
NoConn ~ 5900 4650
$Comp
L Mechanical:MountingHole H3
U 1 1
P 3250 6300
F 0 "H3" H 3350 6346 50  0000 L CNN
F 1 "D-Pad pivot" H 3350 6255 50  0000 L CNN
F 2 "MountingHole:MountingHole_5.5mm" H 3250 6300 50  0001 C CNN
F 3 "~" H 3250 6300 50  0001 C CNN
	1    3250 6300
	1    0    0    -1  
$EndComp
Wire Wire Line
	2800 4650 2900 4650
Wire Wire Line
	2900 4650 2900 4400
Wire Wire Line
	2800 4750 3000 4750
Wire Wire Line
	3000 4750 3000 4300
Wire Wire Line
	2050 4650 1750 4650
Wire Wire Line
	1750 4750 2050 4750
Wire Wire Line
	2050 4850 1750 4850
Wire Wire Line
	700  4400 700  4650
Wire Wire Line
	700  4400 2900 4400
Wire Wire Line
	600  4300 600  4750
Wire Wire Line
	600  4300 3000 4300
Wire Wire Line
	800  4650 700  4650
Wire Wire Line
	800  4750 600  4750
Text Label 6500 4350 0    50   ~ 0
A
Text Label 7500 2150 0    50   ~ 0
B
Text Label 5900 4750 0    50   ~ 0
DOWN
Text Label 5900 4850 0    50   ~ 0
LEFT
Text Label 5900 4950 0    50   ~ 0
RIGHT
Text Label 5900 5050 0    50   ~ 0
UP
Text Label 550  5000 0    50   ~ 0
A
Text Label 550  5100 0    50   ~ 0
B
Text Label 550  5300 0    50   ~ 0
UP
Text Label 550  5400 0    50   ~ 0
LEFT
Text Label 550  5500 0    50   ~ 0
DOWN
Wire Wire Line
	550  5000 800  5000
Wire Wire Line
	550  5100 800  5100
Wire Wire Line
	550  5300 800  5300
Wire Wire Line
	550  5400 800  5400
Wire Wire Line
	550  5500 800  5500
Text Label 550  5600 0    50   ~ 0
RIGHT
Wire Wire Line
	550  5600 800  5600
$Comp
L Mechanical:MountingHole H5
U 1 1
P 8700 5500
F 0 "H5" H 8800 5546 50  0000 L CNN
F 1 "MountingHole" H 8800 5455 50  0000 L CNN
F 2 "MountingHole:MountingHole_3.2mm_M3" H 8700 5500 50  0001 C CNN
F 3 "~" H 8700 5500 50  0001 C CNN
	1    8700 5500
	1    0    0    -1  
$EndComp
$Comp
L Mechanical:MountingHole H9
U 1 1
P 8700 6100
F 0 "H9" H 8800 6146 50  0000 L CNN
F 1 "MountingHole" H 8800 6055 50  0000 L CNN
F 2 "MountingHole:MountingHole_3.2mm_M3" H 8700 6100 50  0001 C CNN
F 3 "~" H 8700 6100 50  0001 C CNN
	1    8700 6100
	1    0    0    -1  
$EndComp
$Comp
L Mechanical:MountingHole H8
U 1 1
P 8700 5900
F 0 "H8" H 8800 5946 50  0000 L CNN
F 1 "MountingHole" H 8800 5855 50  0000 L CNN
F 2 "MountingHole:MountingHole_3.2mm_M3" H 8700 5900 50  0001 C CNN
F 3 "~" H 8700 5900 50  0001 C CNN
	1    8700 5900
	1    0    0    -1  
$EndComp
$Comp
L Mechanical:MountingHole H7
U 1 1
P 8700 5700
F 0 "H7" H 8800 5746 50  0000 L CNN
F 1 "MountingHole" H 8800 5655 50  0000 L CNN
F 2 "MountingHole:MountingHole_3.2mm_M3" H 8700 5700 50  0001 C CNN
F 3 "~" H 8700 5700 50  0001 C CNN
	1    8700 5700
	1    0    0    -1  
$EndComp
$Comp
L Device:C C35
U 1 1
P 3800 4450
F 0 "C35" V 4052 4450 50  0000 C CNN
F 1 "100nF" V 3961 4450 50  0000 C CNN
F 2 "Capacitor_SMD:C_0402_1005Metric" H 3838 4300 50  0001 C CNN
F 3 "~" H 3800 4450 50  0001 C CNN
F 4 "C1525" H 3800 4450 50  0001 C CNN "LCSC"
	1    3800 4450
	0    -1   -1   0   
$EndComp
Wire Wire Line
	3550 4400 3550 4450
Wire Wire Line
	3650 4450 3550 4450
Connection ~ 3550 4450
Wire Wire Line
	3550 4450 3550 4550
$Comp
L power:GND #PWR0133
U 1 1
P 4000 4500
F 0 "#PWR0133" H 4000 4250 50  0001 C CNN
F 1 "GND" H 4005 4327 50  0000 C CNN
F 2 "" H 4000 4500 50  0001 C CNN
F 3 "" H 4000 4500 50  0001 C CNN
	1    4000 4500
	1    0    0    -1  
$EndComp
Wire Wire Line
	4000 4500 4000 4450
Wire Wire Line
	4000 4450 3950 4450
$Sheet
S 2200 6300 650  200 
U 62050786
F0 "Leds" 50
F1 "leds.sch" 50
F2 "DIN" I L 2200 6400 50 
$EndSheet
Wire Wire Line
	2200 6400 1750 6400
$Comp
L Mechanical:MountingHole H4
U 1 1
P 3250 6550
F 0 "H4" H 3350 6596 50  0000 L CNN
F 1 "MountingHole D-Pad right" H 3350 6505 50  0000 L CNN
F 2 "MountingHole_GBA:MountingHole_GBA_DPAD" H 3250 6550 50  0001 C CNN
F 3 "~" H 3250 6550 50  0001 C CNN
	1    3250 6550
	1    0    0    -1  
$EndComp
$Comp
L Mechanical:MountingHole H6
U 1 1
P 3250 6800
F 0 "H6" H 3350 6846 50  0000 L CNN
F 1 "MountingHole D-Pad bottom left" H 3350 6755 50  0000 L CNN
F 2 "MountingHole_GBA:MountingHole_GBA_DPAD" H 3250 6800 50  0001 C CNN
F 3 "~" H 3250 6800 50  0001 C CNN
	1    3250 6800
	1    0    0    -1  
$EndComp
$Comp
L Mechanical:MountingHole H10
U 1 1
P 3250 7050
F 0 "H10" H 3350 7096 50  0000 L CNN
F 1 "MountingHole D-Pad top left" H 3350 7005 50  0000 L CNN
F 2 "MountingHole_GameBoy:MountingHole_GameBoy_DPAD" H 3250 7050 50  0001 C CNN
F 3 "~" H 3250 7050 50  0001 C CNN
	1    3250 7050
	1    0    0    -1  
$EndComp
$Comp
L Mechanical:MountingHole H11
U 1 1
P 3250 7300
F 0 "H11" H 3350 7346 50  0000 L CNN
F 1 "MountingHole D-Pad bottom right" H 3350 7255 50  0000 L CNN
F 2 "MountingHole_GameBoy:MountingHole_GameBoy_DPAD" H 3250 7300 50  0001 C CNN
F 3 "~" H 3250 7300 50  0001 C CNN
	1    3250 7300
	1    0    0    -1  
$EndComp
$Comp
L Mechanical:MountingHole H12
U 1 1
P 4850 6600
F 0 "H12" H 4950 6646 50  0000 L CNN
F 1 "MountingHole AB bottom left" H 4950 6555 50  0000 L CNN
F 2 "MountingHole_GameBoy:MountingHole_GameBoy_DPAD" H 4850 6600 50  0001 C CNN
F 3 "~" H 4850 6600 50  0001 C CNN
	1    4850 6600
	1    0    0    -1  
$EndComp
$Comp
L Mechanical:MountingHole H13
U 1 1
P 4850 6850
F 0 "H13" H 4950 6896 50  0000 L CNN
F 1 "MountingHole AB top right" H 4950 6805 50  0000 L CNN
F 2 "MountingHole_GameBoy:MountingHole_GameBoy_DPAD" H 4850 6850 50  0001 C CNN
F 3 "~" H 4850 6850 50  0001 C CNN
	1    4850 6850
	1    0    0    -1  
$EndComp
$Comp
L Mechanical:MountingHole H14
U 1 1
P 4850 7100
F 0 "H14" H 4950 7146 50  0000 L CNN
F 1 "MountingHole AB bottom right" H 4950 7055 50  0000 L CNN
F 2 "MountingHole_GBA:MountingHole_GBA_AB_bottom_right" H 4850 7100 50  0001 C CNN
F 3 "~" H 4850 7100 50  0001 C CNN
	1    4850 7100
	1    0    0    -1  
$EndComp
$Comp
L Mechanical:MountingHole H15
U 1 1
P 4850 7350
F 0 "H15" H 4950 7396 50  0000 L CNN
F 1 "MountingHole AB top left" H 4950 7305 50  0000 L CNN
F 2 "MountingHole:MountingHole_3.5mm" H 4850 7350 50  0001 C CNN
F 3 "~" H 4850 7350 50  0001 C CNN
	1    4850 7350
	1    0    0    -1  
$EndComp
$Comp
L Mechanical:MountingHole H16
U 1 1
P 6350 7150
F 0 "H16" H 6450 7196 50  0000 L CNN
F 1 "ToolingHole" H 6450 7105 50  0000 L CNN
F 2 "ToolingHole:ToolingHole_JLCSMT" H 6350 7150 50  0001 C CNN
F 3 "~" H 6350 7150 50  0001 C CNN
	1    6350 7150
	1    0    0    -1  
$EndComp
$Comp
L Mechanical:MountingHole H17
U 1 1
P 6350 7350
F 0 "H17" H 6450 7396 50  0000 L CNN
F 1 "ToolingHole" H 6450 7305 50  0000 L CNN
F 2 "ToolingHole:ToolingHole_JLCSMT" H 6350 7350 50  0001 C CNN
F 3 "~" H 6350 7350 50  0001 C CNN
	1    6350 7350
	1    0    0    -1  
$EndComp
Wire Wire Line
	7950 4250 7950 4350
Connection ~ 7950 4350
Wire Wire Line
	7950 4350 7950 4750
Wire Wire Line
	7400 4250 7950 4250
Wire Wire Line
	6950 4350 7950 4350
Wire Wire Line
	5900 4750 6150 4750
Wire Wire Line
	5900 4950 6600 4950
Wire Wire Line
	5900 5050 7050 5050
$Comp
L Device:C C56
U 1 1
P 7050 5350
F 0 "C56" H 7165 5396 50  0000 L CNN
F 1 "10nF" H 7165 5305 50  0000 L CNN
F 2 "Capacitor_SMD:C_0402_1005Metric" H 7088 5200 50  0001 C CNN
F 3 "~" H 7050 5350 50  0001 C CNN
F 4 "C15195" H 7050 5350 50  0001 C CNN "LCSC"
	1    7050 5350
	1    0    0    -1  
$EndComp
$Comp
L Device:C C55
U 1 1
P 6600 5350
F 0 "C55" H 6715 5396 50  0000 L CNN
F 1 "10nF" H 6715 5305 50  0000 L CNN
F 2 "Capacitor_SMD:C_0402_1005Metric" H 6638 5200 50  0001 C CNN
F 3 "~" H 6600 5350 50  0001 C CNN
F 4 "C15195" H 6600 5350 50  0001 C CNN "LCSC"
	1    6600 5350
	1    0    0    -1  
$EndComp
$Comp
L Device:C C57
U 1 1
P 7500 5350
F 0 "C57" H 7615 5396 50  0000 L CNN
F 1 "10nF" H 7615 5305 50  0000 L CNN
F 2 "Capacitor_SMD:C_0402_1005Metric" H 7538 5200 50  0001 C CNN
F 3 "~" H 7500 5350 50  0001 C CNN
F 4 "C15195" H 7500 5350 50  0001 C CNN "LCSC"
	1    7500 5350
	1    0    0    -1  
$EndComp
$Comp
L Device:C C54
U 1 1
P 6150 5350
F 0 "C54" H 6265 5396 50  0000 L CNN
F 1 "10nF" H 6265 5305 50  0000 L CNN
F 2 "Capacitor_SMD:C_0402_1005Metric" H 6188 5200 50  0001 C CNN
F 3 "~" H 6150 5350 50  0001 C CNN
F 4 "C15195" H 6150 5350 50  0001 C CNN "LCSC"
	1    6150 5350
	1    0    0    -1  
$EndComp
Wire Wire Line
	5900 4850 7500 4850
Wire Wire Line
	7500 5200 7500 4850
Connection ~ 7500 4850
Wire Wire Line
	7050 5200 7050 5050
Connection ~ 7050 5050
Wire Wire Line
	6600 5200 6600 4950
Connection ~ 6600 4950
Wire Wire Line
	6150 5200 6150 4750
Connection ~ 6150 4750
Wire Wire Line
	6150 4750 7050 4750
$Comp
L power:GND #PWR0188
U 1 1
P 6150 5600
F 0 "#PWR0188" H 6150 5350 50  0001 C CNN
F 1 "GND" H 6155 5427 50  0000 C CNN
F 2 "" H 6150 5600 50  0001 C CNN
F 3 "" H 6150 5600 50  0001 C CNN
	1    6150 5600
	1    0    0    -1  
$EndComp
Wire Wire Line
	6150 5600 6150 5550
Wire Wire Line
	6150 5550 6600 5550
Wire Wire Line
	7500 5550 7500 5500
Connection ~ 6150 5550
Wire Wire Line
	6150 5550 6150 5500
Wire Wire Line
	7050 5500 7050 5550
Connection ~ 7050 5550
Wire Wire Line
	7050 5550 7500 5550
Wire Wire Line
	6600 5500 6600 5550
Connection ~ 6600 5550
Wire Wire Line
	6600 5550 7050 5550
$Comp
L Device:C C59
U 1 1
P 6550 2300
F 0 "C59" H 6665 2346 50  0000 L CNN
F 1 "10nF" H 6665 2255 50  0000 L CNN
F 2 "Capacitor_SMD:C_0402_1005Metric" H 6588 2150 50  0001 C CNN
F 3 "~" H 6550 2300 50  0001 C CNN
F 4 "C15195" H 6550 2300 50  0001 C CNN "LCSC"
	1    6550 2300
	0    1    1    0   
$EndComp
$Comp
L power:GND #PWR0189
U 1 1
P 6350 2350
F 0 "#PWR0189" H 6350 2100 50  0001 C CNN
F 1 "GND" H 6355 2177 50  0000 C CNN
F 2 "" H 6350 2350 50  0001 C CNN
F 3 "" H 6350 2350 50  0001 C CNN
	1    6350 2350
	1    0    0    -1  
$EndComp
Wire Wire Line
	6350 2350 6350 2300
Wire Wire Line
	6350 2300 6400 2300
Wire Wire Line
	6700 2300 6750 2300
Connection ~ 6750 2300
Wire Wire Line
	6750 2300 6750 2550
$Comp
L Device:C C58
U 1 1
P 6400 4500
F 0 "C58" H 6515 4546 50  0000 L CNN
F 1 "10nF" H 6515 4455 50  0000 L CNN
F 2 "Capacitor_SMD:C_0402_1005Metric" H 6438 4350 50  0001 C CNN
F 3 "~" H 6400 4500 50  0001 C CNN
F 4 "C15195" H 6400 4500 50  0001 C CNN "LCSC"
	1    6400 4500
	0    1    1    0   
$EndComp
$Comp
L power:GND #PWR0190
U 1 1
P 6600 4550
F 0 "#PWR0190" H 6600 4300 50  0001 C CNN
F 1 "GND" H 6605 4377 50  0000 C CNN
F 2 "" H 6600 4550 50  0001 C CNN
F 3 "" H 6600 4550 50  0001 C CNN
	1    6600 4550
	1    0    0    -1  
$EndComp
Wire Wire Line
	6600 4550 6600 4500
Wire Wire Line
	6600 4500 6550 4500
Wire Wire Line
	6250 4500 6200 4500
Wire Wire Line
	6200 4500 6200 4350
Connection ~ 6200 4350
Wire Wire Line
	6200 4350 5900 4350
$Comp
L Button_Daughterboard:D-Pad SW7
U 1 1
P 8500 3100
F 0 "SW7" H 8558 3515 50  0000 C CNN
F 1 "D-Pad" H 8558 3424 50  0000 C CNN
F 2 "button-daughterboard:Daughterboard_D-Pad" H 8550 2950 50  0001 C CNN
F 3 "" H 8550 2950 50  0001 C CNN
	1    8500 3100
	1    0    0    -1  
$EndComp
$Comp
L power:GND #PWR0134
U 1 1
P 8400 3500
F 0 "#PWR0134" H 8400 3250 50  0001 C CNN
F 1 "GND" H 8405 3327 50  0000 C CNN
F 2 "" H 8400 3500 50  0001 C CNN
F 3 "" H 8400 3500 50  0001 C CNN
	1    8400 3500
	1    0    0    -1  
$EndComp
Wire Wire Line
	8400 3500 8400 3450
Text Label 9050 2950 2    50   ~ 0
RIGHT
Wire Wire Line
	9050 2950 8800 2950
Text Label 9050 3050 2    50   ~ 0
DOWN
Wire Wire Line
	9050 3050 8800 3050
Text Label 9050 3150 2    50   ~ 0
LEFT
Wire Wire Line
	9050 3150 8800 3150
Text Label 9050 3250 2    50   ~ 0
UP
Wire Wire Line
	9050 3250 8800 3250
$Comp
L Button_Daughterboard:AB SW9
U 1 1
P 8500 4100
F 0 "SW9" H 8558 4415 50  0000 C CNN
F 1 "AB" H 8558 4324 50  0000 C CNN
F 2 "button-daughterboard:Daugtherboard_AB" H 8550 4050 50  0001 C CNN
F 3 "" H 8550 4050 50  0001 C CNN
	1    8500 4100
	1    0    0    -1  
$EndComp
$Comp
L power:GND #PWR0135
U 1 1
P 8400 4400
F 0 "#PWR0135" H 8400 4150 50  0001 C CNN
F 1 "GND" H 8405 4227 50  0000 C CNN
F 2 "" H 8400 4400 50  0001 C CNN
F 3 "" H 8400 4400 50  0001 C CNN
	1    8400 4400
	1    0    0    -1  
$EndComp
Wire Wire Line
	8400 4400 8400 4350
Wire Wire Line
	8800 4050 8900 4050
Text Label 8900 4050 2    50   ~ 0
A
Wire Wire Line
	8800 4150 8900 4150
Text Label 8900 4150 2    50   ~ 0
B
$EndSCHEMATC
